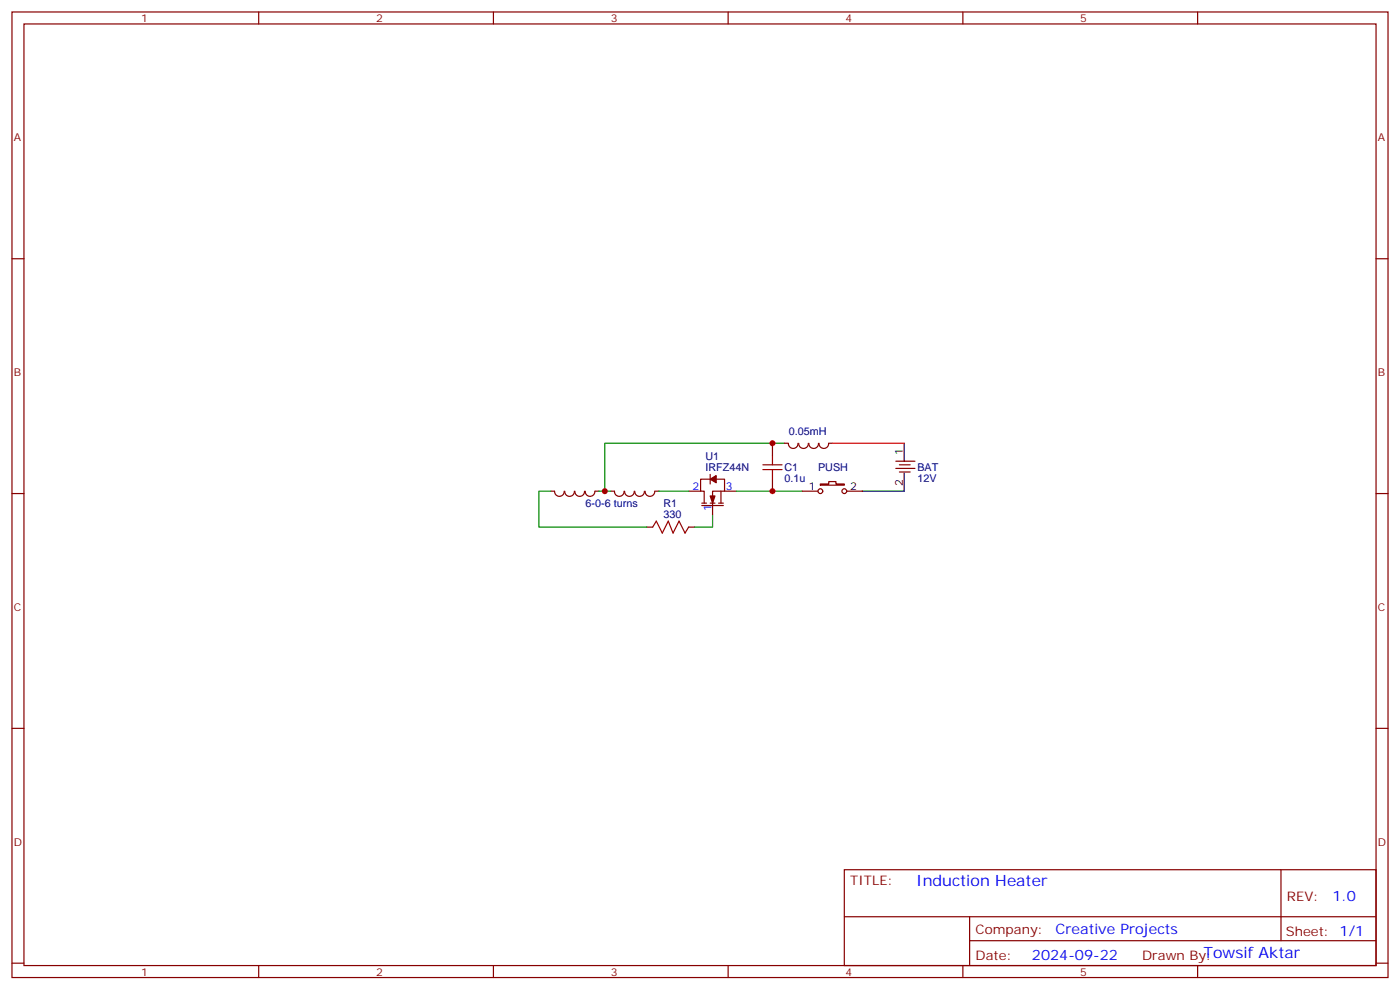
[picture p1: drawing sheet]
<svg xmlns="http://www.w3.org/2000/svg" width="412mm" height="292mm" viewBox="0 0 412 292" stroke-linecap="round" stroke-linejoin="round" font-family="sans-serif">
<g fill="none" stroke="#870000" stroke-width=".35">
<path d="M3.5 3.5h405.4v284.4h-405.4zM7.1 7.1h398.2v277.2h-398.2zM76.2 3.5v3.6M145.3 3.5v3.6M214.5 3.5v3.6M283.6 3.5v3.6M352.8 3.5v3.6M3.5 76.2h3.6M405.3 76.2h3.6M209.2 139.7v2.8M227.5 130.5v3.6M231.1 130.5h1"/>
<path d="M232.2 130.5a1.41 1.41 0 0 0 1.5 1.6 1.41 1.41 0 0 0 1.4-1.5M235.3 130.6a1.41 1.41 0 0 0 1.4 1.5 1.41 1.41 0 0 0 1.4-1.5M238.3 130.6a1.41 1.41 0 0 0 1.4 1.5 1.41 1.41 0 0 0 1.4-1.5M241.3 130.5a1.41 1.41 0 0 0 1.4 1.6 1.41 1.41 0 0 0 1.4-1.5M244.1 130.5h1.1M263.9 135.8h5.6M263.9 137.9h5.6M264.9 136.9h3.2M264.9 139h3.2M3.5 145.3h3.6M162.3 144.6h1M166.2 144.7a1.41 1.41 0 0 1-1.4 1.5 1.41 1.41 0 0 1-1.4-1.5"/>
<path d="M169.2 144.7a1.41 1.41 0 0 1-1.4 1.5 1.41 1.41 0 0 1-1.4-1.5M172.2 144.7a1.41 1.41 0 0 1-1.4 1.5 1.41 1.41 0 0 1-1.4-1.5M175.2 144.7a1.41 1.41 0 0 1-1.4 1.5 1.41 1.41 0 0 1-1.4-1.5M175.3 144.6h1.1M179.9 144.6h1.1M183.8 144.7a1.41 1.41 0 0 1-1.4 1.5 1.41 1.41 0 0 1-1.4-1.5M186.8 144.7a1.41 1.41 0 0 1-1.4 1.5 1.41 1.41 0 0 1-1.4-1.5M189.8 144.7a1.41 1.41 0 0 1-1.4 1.5 1.41 1.41 0 0 1-1.4-1.5M190.5 155.2h1.8M192.8 144.7a1.41 1.41 0 0 1-1.4 1.5 1.41 1.41 0 0 1-1.4-1.5M193 144.6h1M202.8 144.6h3.6"/>
<path d="M202.8 155.2h1.8M206.7 148.9h6.4M206.7 148.2h1.4M209.2 141.1h-2.8v3.5h1v3.6M209.2 148.2h1.4M209.9 141.1h3.5v3.5h-3.5v7.1M211.7 148.2h1.4M212.4 144.6v3.6M213.4 144.6h3.6M227.5 141.1v3.5M236.4 144.6h4.5M241.7 142.5h2.4v-.7h2.1v.7h2.5v.4h-7z"/>
<path d="M249.4 144.6h4.6M405.3 145.3h3.6M3.5 214.5h3.6M405.3 214.5h3.6M248.7 256.1h156.6v28.2h-156.6zM377.3 256.1v20.9M248.7 270h156.5M285.6 277h119.6M285.6 270v14.1M3.5 283.6h3.6M76.2 284.3v3.6M145.3 284.3v3.6"/>
<path d="M214.5 284.3v3.6M283.6 284.3v3.6M352.8 284.3v3.6M405.3 283.6h3.6"/>
<circle cx="241.7" cy="144.6" r=".71"/>
<circle cx="248.7" cy="144.6" r=".71"/>
</g>
<g fill="#870000" stroke="#870000" stroke-width=".35">
<path d="M209.2 146.1h1.4l-.7 2.1z"/>
<path d="M209.2 141.1l1.8-1v2.1z"/>
</g>
<path d="M224.7 138.3h5.7M224.7 136.9h5.7M227.5 134.1v2.8M227.5 138.3v2.8M192.3 155.2l1-1.7 1.8 3.5 1.7-3.5 1.5 3.5 1.7-3.5 1.8 3.5 1-1.8" fill="none" stroke="#a10000" stroke-width=".35"/>
<path d="M231.1 130.5h-52.9v14.1M162.3 144.6h-3.6v10.6h31.8M176.4 144.6h3.5M194 144.6h8.8M209.9 151.7v3.5h-5.3M217 144.6h19.4" fill="none" stroke="#008700" stroke-width=".35"/>
<path d="M266.3 130.5v5.3M266.3 139.3v5.3h-12.3" fill="none" stroke="#000" stroke-width=".35"/>
<path d="M245.2 130.5h21.1" fill="none" stroke="#f00" stroke-width=".35"/>
<g fill="#c00">
<circle cx="178.2" cy="144.6" r=".88"/>
<circle cx="227.5" cy="130.5" r=".88"/>
<circle cx="227.5" cy="144.6" r=".88"/>
</g>
<g font-size="4.6" fill="#00f">
<text x="269.9" y="261.1">Induction Heater</text>
<text x="354.5" y="282.2">Towsif Aktar</text>
</g>
<g font-size="4.2" fill="#00f">
<text x="392.5" y="265.4">1.0</text>
<text x="310.9" y="274.9">Creative Projects</text>
<text x="304" y="282.7">2024-09-22</text>
</g>
<g font-size="3.9" fill="#800">
<text x="250.5" y="260.7">TITLE:</text>
<text x="379.1" y="265.4">REV:</text>
<text x="287.4" y="274.9">Company:</text>
<text x="378.7" y="275.5">Sheet: 1/1</text>
<text x="287.4" y="282.6">Date:</text>
<text x="336.4" y="282.7">Drawn By:</text>
</g>
<g font-size="3.2" fill="#800">
<text x="41.6" y="6.5">1</text>
<text x="110.8" y="6.5">2</text>
<text x="179.9" y="6.5">3</text>
<text x="249.1" y="6.5">4</text>
<text x="318.2" y="6.5">5</text>
<text x="4.1" y="41.6">A</text>
<text x="405.9" y="41.6">A</text>
<text x="4.1" y="110.8">B</text>
<text x="405.9" y="110.8">B</text>
<text x="4.1" y="179.9">C</text>
<text x="405.9" y="179.9">C</text>
<text x="4.1" y="249.1">D</text>
<text x="405.9" y="249.1">D</text>
<text x="41.6" y="287.3">1</text>
<text x="110.8" y="287.3">2</text>
<text x="179.9" y="287.3">3</text>
<text x="249.1" y="287.3">4</text>
<text x="318.2" y="287.3">5</text>
</g>
<g font-size="3.2" fill="#000080">
<text x="232.4" y="128.2">0.05mH</text>
<text x="207.8" y="135.4">U1</text>
<text x="207.8" y="138.6">IRFZ44N</text>
<text x="231.1" y="141.9">0.1u</text>
<text x="231.1" y="138.8">C1</text>
<text x="241" y="138.8">PUSH</text>
<text x="270.2" y="141.9">12V</text>
<text x="270.2" y="138.8">BAT</text>
<text x="172.5" y="149.3">6-0-6 turns</text>
<text x="195.5" y="149.2">R1</text>
<text x="195.5" y="152.4">330</text>
</g>
<g font-size="3.2">
<text x="266" y="134.1" transform="rotate(-90 266 134.1)">1</text>
<text x="266" y="143.1" transform="rotate(-90 266 143.1)">2</text>
<text x="238.2" y="144.3">1</text>
<text x="250.5" y="144.3">2</text>
</g>
<g font-size="3.2" fill="#00f">
<text x="204" y="144.3">2</text>
<text x="213.8" y="144.3">3</text>
<text x="209.5" y="150.5" transform="rotate(-90 209.5 150.5)">1</text>
</g>
</svg>
